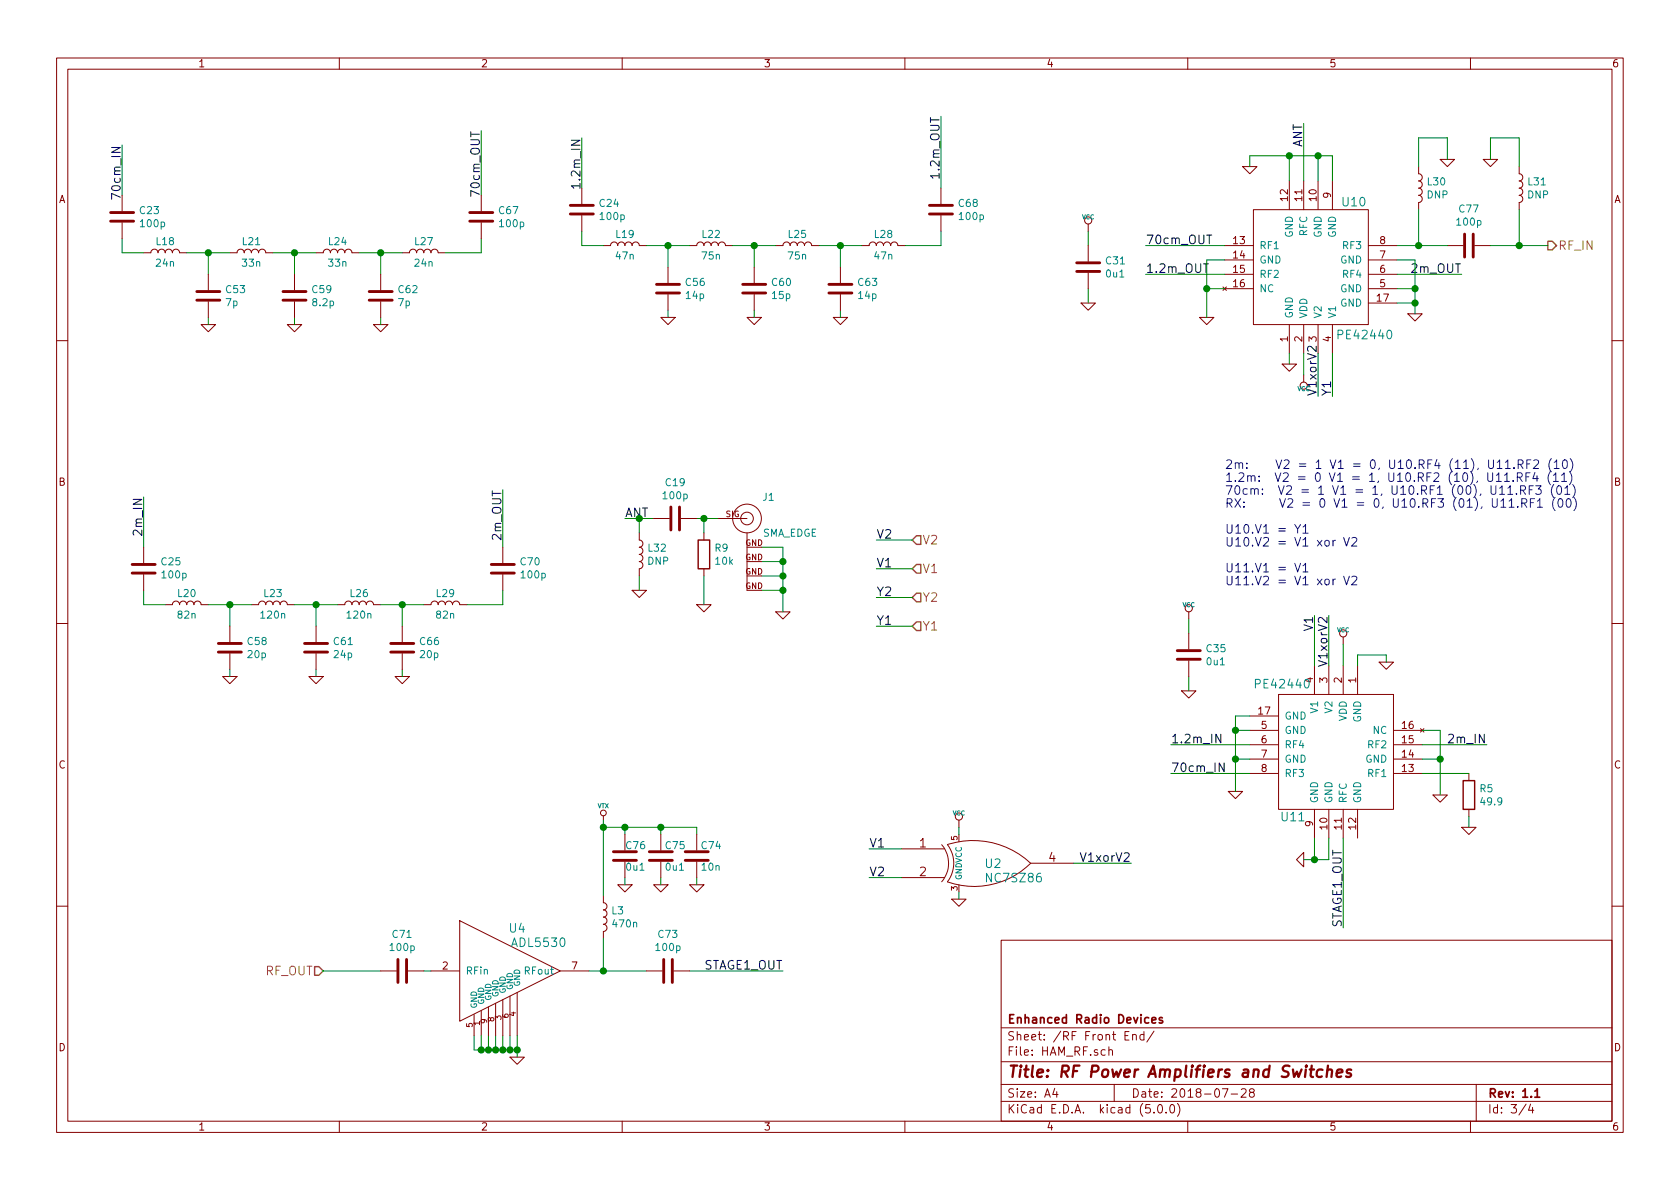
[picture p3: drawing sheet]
EESchema Schematic File Version 4
LIBS:HamShieldMini1.2-cache
EELAYER 26 0
EELAYER END
$Descr A4 11693 8268
encoding utf-8
Sheet 3 4
Title "RF Power Amplifiers and Switches"
Date "2018-07-28"
Rev "1.1"
Comp "Enhanced Radio Devices"
Comment1 ""
Comment2 ""
Comment3 ""
Comment4 ""
$EndDescr
$Comp
L HamShieldMini1.2-rescue:GND-RESCUE-HAMShield04 #PWR036
U 1 1
P 5450 4250
F 0 "#PWR036" H 5450 4250 30  0001 C CNN
F 1 "GND" H 5450 4180 30  0001 C CNN
F 2 "" H 5450 4250 60  0001 C CNN
F 3 "" H 5450 4250 60  0001 C CNN
	1    5450 4250
	1    0    0    -1  
$EndComp
Text HLabel 10775 1700 2    60   Output ~ 0
RF_IN
Text HLabel 2250 6750 0    60   Input ~ 0
RF_OUT
Connection ~ 5450 4000
Wire Wire Line
	5450 4000 5300 4000
Wire Wire Line
	5450 3800 5450 3900
Wire Wire Line
	5300 3800 5450 3800
Wire Wire Line
	5300 3900 5450 3900
Connection ~ 5450 3900
Wire Wire Line
	5300 4100 5450 4100
Connection ~ 5450 4100
$Comp
L HamShieldMini1.2-rescue:GND-RESCUE-HAMShield04 #PWR037
U 1 1
P 3600 7350
F 0 "#PWR037" H 3600 7350 30  0001 C CNN
F 1 "GND" H 3600 7280 30  0001 C CNN
F 2 "" H 3600 7350 60  0001 C CNN
F 3 "" H 3600 7350 60  0001 C CNN
	1    3600 7350
	1    0    0    -1  
$EndComp
$Comp
L mogar_KiCAD:VTX #VTX038
U 1 1
P 4200 5700
F 0 "#VTX038" H 4200 5800 30  0001 C CNN
F 1 "VTX" H 4200 5800 30  0000 C CNN
F 2 "~" H 4200 5700 60  0000 C CNN
F 3 "~" H 4200 5700 60  0000 C CNN
	1    4200 5700
	1    0    0    -1  
$EndComp
Connection ~ 4200 6750
Text Label 5450 6750 2    60   ~ 0
STAGE1_OUT
Text Label 4350 3600 0    60   ~ 0
ANT
Text Label 850  1000 3    60   ~ 0
70cm_IN
Text Label 1000 3450 3    60   ~ 0
2m_IN
Text Label 4050 950  3    60   ~ 0
1.2m_IN
Text Label 3350 900  3    60   ~ 0
70cm_OUT
Text Label 3500 3400 3    60   ~ 0
2m_OUT
Text Label 6550 800  3    60   ~ 0
1.2m_OUT
Wire Wire Line
	9725 1700 9875 1700
$Comp
L HamShieldMini1.2-rescue:GND-RESCUE-HAMShield04 #PWR042
U 1 1
P 7575 2100
F 0 "#PWR042" H 7575 2100 30  0001 C CNN
F 1 "GND" H 7575 2030 30  0001 C CNN
F 2 "" H 7575 2100 60  0001 C CNN
F 3 "" H 7575 2100 60  0001 C CNN
	1    7575 2100
	1    0    0    -1  
$EndComp
Wire Wire Line
	7575 2100 7575 2000
Wire Wire Line
	7575 1600 7575 1700
$Comp
L HamShieldMini1.2-rescue:GND-RESCUE-HAMShield04 #PWR047
U 1 1
P 8275 4800
F 0 "#PWR047" H 8275 4800 30  0001 C CNN
F 1 "GND" H 8275 4730 30  0001 C CNN
F 2 "" H 8275 4800 60  0001 C CNN
F 3 "" H 8275 4800 60  0001 C CNN
	1    8275 4800
	1    0    0    -1  
$EndComp
Wire Wire Line
	8275 4800 8275 4700
Wire Wire Line
	8275 4300 8275 4400
Text HLabel 6350 3950 2    60   Input ~ 0
V1
Text HLabel 6350 3750 2    60   Input ~ 0
V2
Wire Wire Line
	5000 3600 4900 3600
Wire Wire Line
	4350 3600 4450 3600
Wire Wire Line
	4050 1300 4050 950 
Wire Wire Line
	1000 3800 1000 3450
Wire Wire Line
	850  1000 850  1350
Wire Wire Line
	3350 1350 3350 900 
Wire Wire Line
	3500 3400 3500 3800
Wire Wire Line
	6550 1300 6550 800 
Wire Wire Line
	5450 6750 4800 6750
Wire Wire Line
	6100 3750 6350 3750
Wire Wire Line
	6100 3950 6350 3950
Text Label 6100 3950 0    60   ~ 0
V1
Text Label 6100 3750 0    60   ~ 0
V2
Text Label 6100 4350 0    60   ~ 0
Y1
Text Label 6100 4150 0    60   ~ 0
Y2
Text HLabel 6350 4350 2    60   Input ~ 0
Y1
Text HLabel 6350 4150 2    60   Input ~ 0
Y2
$Comp
L HamShieldMini1.2-rescue:GND-RESCUE-HAMShield04 #PWR050
U 1 1
P 2650 2250
F 0 "#PWR050" H 2650 2250 30  0001 C CNN
F 1 "GND" H 2650 2180 30  0001 C CNN
F 2 "" H 2650 2250 60  0001 C CNN
F 3 "" H 2650 2250 60  0001 C CNN
	1    2650 2250
	-1   0    0    -1  
$EndComp
$Comp
L HamShieldMini1.2-rescue:GND-RESCUE-HAMShield04 #PWR051
U 1 1
P 2050 2250
F 0 "#PWR051" H 2050 2250 30  0001 C CNN
F 1 "GND" H 2050 2180 30  0001 C CNN
F 2 "" H 2050 2250 60  0001 C CNN
F 3 "" H 2050 2250 60  0001 C CNN
	1    2050 2250
	-1   0    0    -1  
$EndComp
Wire Wire Line
	2050 2250 2050 2200
Wire Wire Line
	2050 1750 2050 1900
Connection ~ 2050 1750
Wire Wire Line
	2650 1900 2650 1750
Connection ~ 2650 1750
Wire Wire Line
	2650 2200 2650 2250
$Comp
L HamShieldMini1.2-rescue:GND-RESCUE-HAMShield04 #PWR052
U 1 1
P 1450 2250
F 0 "#PWR052" H 1450 2250 30  0001 C CNN
F 1 "GND" H 1450 2180 30  0001 C CNN
F 2 "" H 1450 2250 60  0001 C CNN
F 3 "" H 1450 2250 60  0001 C CNN
	1    1450 2250
	-1   0    0    -1  
$EndComp
Wire Wire Line
	1450 2250 1450 2200
Wire Wire Line
	1450 1750 1450 1900
Connection ~ 1450 1750
$Comp
L HamShieldMini1.2-rescue:GND-RESCUE-HAMShield04 #PWR053
U 1 1
P 4600 6150
F 0 "#PWR053" H 4600 6150 30  0001 C CNN
F 1 "GND" H 4600 6080 30  0001 C CNN
F 2 "" H 4600 6150 60  0001 C CNN
F 3 "" H 4600 6150 60  0001 C CNN
	1    4600 6150
	-1   0    0    -1  
$EndComp
Wire Wire Line
	4500 6750 4200 6750
Wire Wire Line
	6350 4150 6100 4150
Wire Wire Line
	6350 4350 6100 4350
$Comp
L HamShieldMini1.2-rescue:GND-RESCUE-HAMShield04 #PWR054
U 1 1
P 5850 2200
F 0 "#PWR054" H 5850 2200 30  0001 C CNN
F 1 "GND" H 5850 2130 30  0001 C CNN
F 2 "" H 5850 2200 60  0001 C CNN
F 3 "" H 5850 2200 60  0001 C CNN
	1    5850 2200
	-1   0    0    -1  
$EndComp
$Comp
L HamShieldMini1.2-rescue:GND-RESCUE-HAMShield04 #PWR055
U 1 1
P 5250 2200
F 0 "#PWR055" H 5250 2200 30  0001 C CNN
F 1 "GND" H 5250 2130 30  0001 C CNN
F 2 "" H 5250 2200 60  0001 C CNN
F 3 "" H 5250 2200 60  0001 C CNN
	1    5250 2200
	-1   0    0    -1  
$EndComp
Wire Wire Line
	5250 2200 5250 2150
Wire Wire Line
	5250 1700 5250 1850
Connection ~ 5250 1700
Wire Wire Line
	5850 1850 5850 1700
Connection ~ 5850 1700
Wire Wire Line
	5850 2150 5850 2200
$Comp
L HamShieldMini1.2-rescue:GND-RESCUE-HAMShield04 #PWR056
U 1 1
P 4650 2200
F 0 "#PWR056" H 4650 2200 30  0001 C CNN
F 1 "GND" H 4650 2130 30  0001 C CNN
F 2 "" H 4650 2200 60  0001 C CNN
F 3 "" H 4650 2200 60  0001 C CNN
	1    4650 2200
	-1   0    0    -1  
$EndComp
Wire Wire Line
	4650 2200 4650 2150
Wire Wire Line
	4650 1700 4650 1850
Connection ~ 4650 1700
$Comp
L HamShieldMini1.2-rescue:GND-RESCUE-HAMShield04 #PWR057
U 1 1
P 2800 4700
F 0 "#PWR057" H 2800 4700 30  0001 C CNN
F 1 "GND" H 2800 4630 30  0001 C CNN
F 2 "" H 2800 4700 60  0001 C CNN
F 3 "" H 2800 4700 60  0001 C CNN
	1    2800 4700
	-1   0    0    -1  
$EndComp
$Comp
L HamShieldMini1.2-rescue:GND-RESCUE-HAMShield04 #PWR058
U 1 1
P 2200 4700
F 0 "#PWR058" H 2200 4700 30  0001 C CNN
F 1 "GND" H 2200 4630 30  0001 C CNN
F 2 "" H 2200 4700 60  0001 C CNN
F 3 "" H 2200 4700 60  0001 C CNN
	1    2200 4700
	-1   0    0    -1  
$EndComp
Wire Wire Line
	2200 4700 2200 4650
Wire Wire Line
	2200 4200 2200 4350
Connection ~ 2200 4200
Wire Wire Line
	2800 4350 2800 4200
Connection ~ 2800 4200
Wire Wire Line
	2800 4650 2800 4700
$Comp
L HamShieldMini1.2-rescue:GND-RESCUE-HAMShield04 #PWR059
U 1 1
P 1600 4700
F 0 "#PWR059" H 1600 4700 30  0001 C CNN
F 1 "GND" H 1600 4630 30  0001 C CNN
F 2 "" H 1600 4700 60  0001 C CNN
F 3 "" H 1600 4700 60  0001 C CNN
	1    1600 4700
	-1   0    0    -1  
$EndComp
Wire Wire Line
	1600 4700 1600 4650
Wire Wire Line
	1600 4200 1600 4350
Connection ~ 1600 4200
Wire Wire Line
	6550 1700 6550 1600
Wire Wire Line
	3500 4200 3500 4100
Wire Wire Line
	3350 1650 3350 1750
$Comp
L HamShieldMini1.2-rescue:GND-RESCUE-HAMShield04 #PWR060
U 1 1
P 4350 6150
F 0 "#PWR060" H 4350 6150 30  0001 C CNN
F 1 "GND" H 4350 6080 30  0001 C CNN
F 2 "" H 4350 6150 60  0001 C CNN
F 3 "" H 4350 6150 60  0001 C CNN
	1    4350 6150
	-1   0    0    -1  
$EndComp
Wire Wire Line
	4200 5750 4350 5750
Wire Wire Line
	4350 5750 4350 5800
Wire Wire Line
	4350 6100 4350 6150
Connection ~ 4200 5750
Connection ~ 9875 1700
Connection ~ 10575 1700
$Comp
L HamShieldMini1.2-rescue:GND-RESCUE-HAMShield04 #PWR062
U 1 1
P 10075 1100
F 0 "#PWR062" H 10075 1100 30  0001 C CNN
F 1 "GND" H 10075 1030 30  0001 C CNN
F 2 "" H 10075 1100 60  0001 C CNN
F 3 "" H 10075 1100 60  0001 C CNN
	1    10075 1100
	1    0    0    -1  
$EndComp
$Comp
L HamShieldMini1.2-rescue:GND-RESCUE-HAMShield04 #PWR063
U 1 1
P 10375 1100
F 0 "#PWR063" H 10375 1100 30  0001 C CNN
F 1 "GND" H 10375 1030 30  0001 C CNN
F 2 "" H 10375 1100 60  0001 C CNN
F 3 "" H 10375 1100 60  0001 C CNN
	1    10375 1100
	1    0    0    -1  
$EndComp
Wire Wire Line
	9875 950  10075 950 
Wire Wire Line
	10075 950  10075 1100
Wire Wire Line
	10575 950  10375 950 
Wire Wire Line
	10375 950  10375 1100
$Comp
L HamShieldMini1.2-rescue:GND-RESCUE-HAMShield04 #PWR064
U 1 1
P 4450 4100
F 0 "#PWR064" H 4450 4100 30  0001 C CNN
F 1 "GND" H 4450 4030 30  0001 C CNN
F 2 "" H 4450 4100 60  0001 C CNN
F 3 "" H 4450 4100 60  0001 C CNN
	1    4450 4100
	1    0    0    -1  
$EndComp
Wire Wire Line
	4450 4100 4450 4000
Wire Wire Line
	4450 3700 4450 3600
Connection ~ 4450 3600
$Comp
L HamShieldMini1.2-rescue:GND-RESCUE-HAMShield04 #PWR065
U 1 1
P 4900 4200
F 0 "#PWR065" H 4900 4200 30  0001 C CNN
F 1 "GND" H 4900 4130 30  0001 C CNN
F 2 "" H 4900 4200 60  0001 C CNN
F 3 "" H 4900 4200 60  0001 C CNN
	1    4900 4200
	1    0    0    -1  
$EndComp
Wire Wire Line
	4900 3700 4900 3600
Connection ~ 4900 3600
$Comp
L mogar_KiCAD:SMA_EDGE J1
U 1 1
P 5200 3600
F 0 "J1" H 5050 3750 50  0000 C CNN
F 1 "SMA_EDGE" H 4900 3500 50  0000 C CNN
F 2 "mogar_modules_new:SMA-EDGE-HandSolder" H 5150 3850 50  0001 C CNN
F 3 "" H 5200 3600 60  0000 C CNN
	1    5200 3600
	-1   0    0    -1  
$EndComp
Wire Wire Line
	3600 7350 3600 7300
Wire Wire Line
	3300 7200 3300 7300
Wire Wire Line
	3300 7300 3350 7300
Connection ~ 3600 7300
Wire Wire Line
	3400 7200 3400 7300
Connection ~ 3400 7300
Wire Wire Line
	3450 7200 3450 7300
Connection ~ 3450 7300
Wire Wire Line
	3500 7200 3500 7300
Connection ~ 3500 7300
Wire Wire Line
	3550 7200 3550 7300
Connection ~ 3550 7300
Wire Wire Line
	2250 6750 2650 6750
Wire Wire Line
	2950 6750 3000 6750
Wire Wire Line
	850  1750 850  1650
Wire Wire Line
	4050 1600 4050 1700
Wire Wire Line
	1000 4200 1000 4100
$Comp
L mogar_KiCAD:ADL5530 U4
U 1 1
P 3600 6750
F 0 "U4" H 3600 7050 60  0000 C CNN
F 1 "ADL5530" H 3750 6950 60  0000 C CNN
F 2 "mogar_modules_new:LFCSP-8-1EP_2x3mm_Pitch0.5mm" H 3600 6750 60  0001 C CNN
F 3 "" H 3600 6750 60  0000 C CNN
	1    3600 6750
	1    0    0    -1  
$EndComp
Wire Wire Line
	3350 7200 3350 7300
Connection ~ 3350 7300
$Comp
L HamShieldMini1.2-rescue:GND-RESCUE-HAMShield04 #PWR067
U 1 1
P 4850 6150
F 0 "#PWR067" H 4850 6150 30  0001 C CNN
F 1 "GND" H 4850 6080 30  0001 C CNN
F 2 "" H 4850 6150 60  0001 C CNN
F 3 "" H 4850 6150 60  0001 C CNN
	1    4850 6150
	-1   0    0    -1  
$EndComp
Wire Wire Line
	4600 6150 4600 6100
Wire Wire Line
	4850 6150 4850 6100
Wire Wire Line
	4850 5750 4850 5800
Connection ~ 4350 5750
Wire Wire Line
	4600 5800 4600 5750
Connection ~ 4600 5750
Wire Wire Line
	4200 5700 4200 5750
Wire Wire Line
	5450 4000 5450 4100
Wire Wire Line
	5450 3900 5450 4000
Wire Wire Line
	5450 4100 5450 4250
Wire Wire Line
	4200 6750 4100 6750
Wire Wire Line
	10575 1700 10775 1700
Wire Wire Line
	4450 3600 4550 3600
Wire Wire Line
	4900 3600 4850 3600
Wire Wire Line
	3600 7300 3600 7200
Wire Wire Line
	3400 7300 3450 7300
Wire Wire Line
	3450 7300 3500 7300
Wire Wire Line
	3500 7300 3550 7300
Wire Wire Line
	3550 7300 3600 7300
Wire Wire Line
	3350 7300 3400 7300
Wire Wire Line
	4350 5750 4600 5750
Wire Wire Line
	4600 5750 4850 5750
$Comp
L Device:C C23
U 1 1
P 850 1500
F 0 "C23" H 965 1546 50  0000 L CNN
F 1 "100p" H 965 1455 50  0000 L CNN
F 2 "Capacitors_SMD:C_0603" H 888 1350 50  0001 C CNN
F 3 "~" H 850 1500 50  0001 C CNN
	1    850  1500
	1    0    0    -1  
$EndComp
$Comp
L Device:C C67
U 1 1
P 3350 1500
F 0 "C67" H 3465 1546 50  0000 L CNN
F 1 "100p" H 3465 1455 50  0000 L CNN
F 2 "Capacitors_SMD:C_0603" H 3388 1350 50  0001 C CNN
F 3 "~" H 3350 1500 50  0001 C CNN
	1    3350 1500
	1    0    0    -1  
$EndComp
$Comp
L Device:C C24
U 1 1
P 4050 1450
F 0 "C24" H 4165 1496 50  0000 L CNN
F 1 "100p" H 4165 1405 50  0000 L CNN
F 2 "Capacitors_SMD:C_0603" H 4088 1300 50  0001 C CNN
F 3 "~" H 4050 1450 50  0001 C CNN
	1    4050 1450
	1    0    0    -1  
$EndComp
$Comp
L Device:C C68
U 1 1
P 6550 1450
F 0 "C68" H 6665 1496 50  0000 L CNN
F 1 "100p" H 6665 1405 50  0000 L CNN
F 2 "Capacitors_SMD:C_0603" H 6588 1300 50  0001 C CNN
F 3 "~" H 6550 1450 50  0001 C CNN
	1    6550 1450
	1    0    0    -1  
$EndComp
$Comp
L Device:C C19
U 1 1
P 4700 3600
F 0 "C19" V 4448 3600 50  0000 C CNN
F 1 "100p" V 4539 3600 50  0000 C CNN
F 2 "Capacitors_SMD:C_0603" H 4738 3450 50  0001 C CNN
F 3 "~" H 4700 3600 50  0001 C CNN
	1    4700 3600
	0    1    1    0   
$EndComp
$Comp
L Device:C C70
U 1 1
P 3500 3950
F 0 "C70" H 3385 3904 50  0000 R CNN
F 1 "100p" H 3385 3995 50  0000 R CNN
F 2 "Capacitors_SMD:C_0603" H 3538 3800 50  0001 C CNN
F 3 "~" H 3500 3950 50  0001 C CNN
	1    3500 3950
	-1   0    0    1   
$EndComp
$Comp
L Device:C C25
U 1 1
P 1000 3950
F 0 "C25" H 885 3904 50  0000 R CNN
F 1 "100p" H 885 3995 50  0000 R CNN
F 2 "Capacitors_SMD:C_0603" H 1038 3800 50  0001 C CNN
F 3 "~" H 1000 3950 50  0001 C CNN
	1    1000 3950
	-1   0    0    1   
$EndComp
$Comp
L Device:C C71
U 1 1
P 2800 6750
F 0 "C71" V 3052 6750 50  0000 C CNN
F 1 "100p" V 2961 6750 50  0000 C CNN
F 2 "Capacitors_SMD:C_0603" H 2838 6600 50  0001 C CNN
F 3 "~" H 2800 6750 50  0001 C CNN
	1    2800 6750
	0    -1   -1   0   
$EndComp
$Comp
L Device:C C73
U 1 1
P 4650 6750
F 0 "C73" V 4902 6750 50  0000 C CNN
F 1 "100p" V 4811 6750 50  0000 C CNN
F 2 "Capacitors_SMD:C_0603" H 4688 6600 50  0001 C CNN
F 3 "~" H 4650 6750 50  0001 C CNN
	1    4650 6750
	0    -1   -1   0   
$EndComp
$Comp
L Device:C C77
U 1 1
P 10225 1700
F 0 "C77" V 10477 1700 50  0000 C CNN
F 1 "100p" V 10386 1700 50  0000 C CNN
F 2 "Capacitors_SMD:C_0603" H 10263 1550 50  0001 C CNN
F 3 "~" H 10225 1700 50  0001 C CNN
	1    10225 1700
	0    -1   -1   0   
$EndComp
$Comp
L Device:C C35
U 1 1
P 8275 4550
F 0 "C35" H 8390 4596 50  0000 L CNN
F 1 "0u1" H 8390 4505 50  0000 L CNN
F 2 "Capacitors_SMD:C_0402" H 8313 4400 50  0001 C CNN
F 3 "~" H 8275 4550 50  0001 C CNN
	1    8275 4550
	1    0    0    -1  
$EndComp
$Comp
L Device:C C31
U 1 1
P 7575 1850
F 0 "C31" H 7690 1896 50  0000 L CNN
F 1 "0u1" H 7690 1805 50  0000 L CNN
F 2 "Capacitors_SMD:C_0402" H 7613 1700 50  0001 C CNN
F 3 "~" H 7575 1850 50  0001 C CNN
	1    7575 1850
	1    0    0    -1  
$EndComp
$Comp
L Device:C C76
U 1 1
P 4350 5950
F 0 "C76" H 4350 6025 50  0000 L CNN
F 1 "0u1" H 4350 5875 50  0000 L CNN
F 2 "Capacitors_SMD:C_0402" H 4388 5800 50  0001 C CNN
F 3 "~" H 4350 5950 50  0001 C CNN
	1    4350 5950
	1    0    0    -1  
$EndComp
$Comp
L Device:C C75
U 1 1
P 4600 5950
F 0 "C75" H 4625 6025 50  0000 L CNN
F 1 "0u1" H 4625 5875 50  0000 L CNN
F 2 "Capacitors_SMD:C_0402" H 4638 5800 50  0001 C CNN
F 3 "~" H 4600 5950 50  0001 C CNN
	1    4600 5950
	1    0    0    -1  
$EndComp
$Comp
L Device:C C74
U 1 1
P 4850 5950
F 0 "C74" H 4875 6025 50  0000 L CNN
F 1 "10n" H 4875 5875 50  0000 L CNN
F 2 "Capacitors_SMD:C_0402" H 4888 5800 50  0001 C CNN
F 3 "~" H 4850 5950 50  0001 C CNN
	1    4850 5950
	1    0    0    -1  
$EndComp
$Comp
L Device:R R5
U 1 1
P 10225 5525
F 0 "R5" H 10295 5571 50  0000 L CNN
F 1 "49.9" H 10295 5480 50  0000 L CNN
F 2 "Resistors_SMD:R_0402" V 10155 5525 50  0001 C CNN
F 3 "~" H 10225 5525 50  0001 C CNN
	1    10225 5525
	1    0    0    -1  
$EndComp
$Comp
L Device:R R9
U 1 1
P 4900 3850
F 0 "R9" H 4970 3896 50  0000 L CNN
F 1 "10k" H 4970 3805 50  0000 L CNN
F 2 "Resistors_SMD:R_0402" V 4830 3850 50  0001 C CNN
F 3 "~" H 4900 3850 50  0001 C CNN
	1    4900 3850
	1    0    0    -1  
$EndComp
$Comp
L Device:C C53
U 1 1
P 1450 2050
F 0 "C53" H 1565 2096 50  0000 L CNN
F 1 "7p" H 1565 2005 50  0000 L CNN
F 2 "Capacitors_SMD:C_0402" H 1488 1900 50  0001 C CNN
F 3 "~" H 1450 2050 50  0001 C CNN
	1    1450 2050
	1    0    0    -1  
$EndComp
$Comp
L Device:C C62
U 1 1
P 2650 2050
F 0 "C62" H 2765 2096 50  0000 L CNN
F 1 "7p" H 2765 2005 50  0000 L CNN
F 2 "Capacitors_SMD:C_0402" H 2688 1900 50  0001 C CNN
F 3 "~" H 2650 2050 50  0001 C CNN
	1    2650 2050
	1    0    0    -1  
$EndComp
$Comp
L Device:C C59
U 1 1
P 2050 2050
F 0 "C59" H 2165 2096 50  0000 L CNN
F 1 "8.2p" H 2165 2005 50  0000 L CNN
F 2 "Capacitors_SMD:C_0402" H 2088 1900 50  0001 C CNN
F 3 "~" H 2050 2050 50  0001 C CNN
	1    2050 2050
	1    0    0    -1  
$EndComp
$Comp
L Device:C C56
U 1 1
P 4650 2000
F 0 "C56" H 4765 2046 50  0000 L CNN
F 1 "14p" H 4765 1955 50  0000 L CNN
F 2 "Capacitors_SMD:C_0402" H 4688 1850 50  0001 C CNN
F 3 "~" H 4650 2000 50  0001 C CNN
	1    4650 2000
	1    0    0    -1  
$EndComp
$Comp
L Device:C C63
U 1 1
P 5850 2000
F 0 "C63" H 5965 2046 50  0000 L CNN
F 1 "14p" H 5965 1955 50  0000 L CNN
F 2 "Capacitors_SMD:C_0402" H 5888 1850 50  0001 C CNN
F 3 "~" H 5850 2000 50  0001 C CNN
	1    5850 2000
	1    0    0    -1  
$EndComp
$Comp
L Device:C C60
U 1 1
P 5250 2000
F 0 "C60" H 5365 2046 50  0000 L CNN
F 1 "15p" H 5365 1955 50  0000 L CNN
F 2 "Capacitors_SMD:C_0402" H 5288 1850 50  0001 C CNN
F 3 "~" H 5250 2000 50  0001 C CNN
	1    5250 2000
	1    0    0    -1  
$EndComp
$Comp
L Device:C C58
U 1 1
P 1600 4500
F 0 "C58" H 1715 4546 50  0000 L CNN
F 1 "20p" H 1715 4455 50  0000 L CNN
F 2 "Capacitors_SMD:C_0402" H 1638 4350 50  0001 C CNN
F 3 "~" H 1600 4500 50  0001 C CNN
	1    1600 4500
	1    0    0    -1  
$EndComp
$Comp
L Device:C C66
U 1 1
P 2800 4500
F 0 "C66" H 2915 4546 50  0000 L CNN
F 1 "20p" H 2915 4455 50  0000 L CNN
F 2 "Capacitors_SMD:C_0402" H 2838 4350 50  0001 C CNN
F 3 "~" H 2800 4500 50  0001 C CNN
	1    2800 4500
	1    0    0    -1  
$EndComp
$Comp
L Device:C C61
U 1 1
P 2200 4500
F 0 "C61" H 2315 4546 50  0000 L CNN
F 1 "24p" H 2315 4455 50  0000 L CNN
F 2 "Capacitors_SMD:C_0603" H 2238 4350 50  0001 C CNN
F 3 "~" H 2200 4500 50  0001 C CNN
	1    2200 4500
	1    0    0    -1  
$EndComp
Wire Wire Line
	9875 1700 10075 1700
Wire Wire Line
	10375 1700 10575 1700
Wire Wire Line
	4900 4000 4900 4200
$Comp
L Device:L L32
U 1 1
P 4450 3850
F 0 "L32" H 4503 3896 50  0000 L CNN
F 1 "DNP" H 4503 3805 50  0000 L CNN
F 2 "Capacitors_SMD:C_0603" H 4450 3850 50  0001 C CNN
F 3 "~" H 4450 3850 50  0001 C CNN
	1    4450 3850
	1    0    0    -1  
$EndComp
$Comp
L Device:L L30
U 1 1
P 9875 1300
F 0 "L30" H 9928 1346 50  0000 L CNN
F 1 "DNP" H 9928 1255 50  0000 L CNN
F 2 "Capacitors_SMD:C_0603" H 9875 1300 50  0001 C CNN
F 3 "~" H 9875 1300 50  0001 C CNN
	1    9875 1300
	1    0    0    -1  
$EndComp
$Comp
L Device:L L31
U 1 1
P 10575 1300
F 0 "L31" H 10628 1346 50  0000 L CNN
F 1 "DNP" H 10628 1255 50  0000 L CNN
F 2 "Capacitors_SMD:C_0603" H 10575 1300 50  0001 C CNN
F 3 "~" H 10575 1300 50  0001 C CNN
	1    10575 1300
	1    0    0    -1  
$EndComp
Wire Wire Line
	10575 1450 10575 1700
Wire Wire Line
	10575 950  10575 1150
Wire Wire Line
	9875 1450 9875 1700
$Comp
L Device:L L3
U 1 1
P 4200 6375
F 0 "L3" H 4253 6421 50  0000 L CNN
F 1 "470n" H 4253 6330 50  0000 L CNN
F 2 "Capacitors_SMD:C_0603" H 4200 6375 50  0001 C CNN
F 3 "~" H 4200 6375 50  0001 C CNN
	1    4200 6375
	1    0    0    -1  
$EndComp
Wire Wire Line
	4200 5750 4200 6225
Wire Wire Line
	4200 6525 4200 6750
$Comp
L Device:L L20
U 1 1
P 1300 4200
F 0 "L20" V 1375 4200 50  0000 C CNN
F 1 "82n" V 1225 4200 50  0000 C CNN
F 2 "Capacitors_SMD:C_0603" H 1300 4200 50  0001 C CNN
F 3 "~" H 1300 4200 50  0001 C CNN
	1    1300 4200
	0    -1   -1   0   
$EndComp
$Comp
L Device:L L29
U 1 1
P 3100 4200
F 0 "L29" V 3175 4200 50  0000 C CNN
F 1 "82n" V 3025 4200 50  0000 C CNN
F 2 "Capacitors_SMD:C_0603" H 3100 4200 50  0001 C CNN
F 3 "~" H 3100 4200 50  0001 C CNN
	1    3100 4200
	0    -1   -1   0   
$EndComp
$Comp
L Device:L L23
U 1 1
P 1900 4200
F 0 "L23" V 1975 4200 50  0000 C CNN
F 1 "120n" V 1825 4200 50  0000 C CNN
F 2 "Capacitors_SMD:C_0805" H 1900 4200 50  0001 C CNN
F 3 "~" H 1900 4200 50  0001 C CNN
	1    1900 4200
	0    -1   -1   0   
$EndComp
$Comp
L Device:L L26
U 1 1
P 2500 4200
F 0 "L26" V 2575 4200 50  0000 C CNN
F 1 "120n" V 2425 4200 50  0000 C CNN
F 2 "Capacitors_SMD:C_0805" H 2500 4200 50  0001 C CNN
F 3 "~" H 2500 4200 50  0001 C CNN
	1    2500 4200
	0    -1   -1   0   
$EndComp
Wire Wire Line
	2200 4200 2350 4200
Wire Wire Line
	2050 4200 2200 4200
Wire Wire Line
	1450 4200 1600 4200
Wire Wire Line
	1600 4200 1750 4200
Wire Wire Line
	2650 4200 2800 4200
Wire Wire Line
	2800 4200 2950 4200
Wire Wire Line
	3250 4200 3500 4200
$Comp
L Device:L L21
U 1 1
P 1750 1750
F 0 "L21" V 1825 1750 50  0000 C CNN
F 1 "33n" V 1675 1750 50  0000 C CNN
F 2 "Capacitors_SMD:C_0603" H 1750 1750 50  0001 C CNN
F 3 "~" H 1750 1750 50  0001 C CNN
	1    1750 1750
	0    -1   -1   0   
$EndComp
$Comp
L Device:L L24
U 1 1
P 2350 1750
F 0 "L24" V 2425 1750 50  0000 C CNN
F 1 "33n" V 2275 1750 50  0000 C CNN
F 2 "Capacitors_SMD:C_0603" H 2350 1750 50  0001 C CNN
F 3 "~" H 2350 1750 50  0001 C CNN
	1    2350 1750
	0    -1   -1   0   
$EndComp
$Comp
L Device:L L18
U 1 1
P 1150 1750
F 0 "L18" V 1225 1750 50  0000 C CNN
F 1 "24n" V 1075 1750 50  0000 C CNN
F 2 "Capacitors_SMD:C_0603" H 1150 1750 50  0001 C CNN
F 3 "~" H 1150 1750 50  0001 C CNN
	1    1150 1750
	0    -1   -1   0   
$EndComp
Wire Wire Line
	850  1750 1000 1750
Wire Wire Line
	1300 1750 1450 1750
Wire Wire Line
	1450 1750 1600 1750
Wire Wire Line
	1900 1750 2050 1750
Wire Wire Line
	2050 1750 2200 1750
Wire Wire Line
	2500 1750 2650 1750
$Comp
L Device:L L27
U 1 1
P 2950 1750
F 0 "L27" V 3025 1750 50  0000 C CNN
F 1 "24n" V 2875 1750 50  0000 C CNN
F 2 "Capacitors_SMD:C_0603" H 2950 1750 50  0001 C CNN
F 3 "~" H 2950 1750 50  0001 C CNN
	1    2950 1750
	0    -1   -1   0   
$EndComp
Wire Wire Line
	2650 1750 2800 1750
Wire Wire Line
	3100 1750 3350 1750
$Comp
L Device:L L19
U 1 1
P 4350 1700
F 0 "L19" V 4425 1700 50  0000 C CNN
F 1 "47n" V 4275 1700 50  0000 C CNN
F 2 "Capacitors_SMD:C_0603" H 4350 1700 50  0001 C CNN
F 3 "~" H 4350 1700 50  0001 C CNN
	1    4350 1700
	0    -1   -1   0   
$EndComp
$Comp
L Device:L L28
U 1 1
P 6150 1700
F 0 "L28" V 6225 1700 50  0000 C CNN
F 1 "47n" V 6075 1700 50  0000 C CNN
F 2 "Capacitors_SMD:C_0603" H 6150 1700 50  0001 C CNN
F 3 "~" H 6150 1700 50  0001 C CNN
	1    6150 1700
	0    -1   -1   0   
$EndComp
$Comp
L Device:L L22
U 1 1
P 4950 1700
F 0 "L22" V 5025 1700 50  0000 C CNN
F 1 "75n" V 4875 1700 50  0000 C CNN
F 2 "Capacitors_SMD:C_0402" H 4950 1700 50  0001 C CNN
F 3 "~" H 4950 1700 50  0001 C CNN
	1    4950 1700
	0    -1   -1   0   
$EndComp
$Comp
L Device:L L25
U 1 1
P 5550 1700
F 0 "L25" V 5625 1700 50  0000 C CNN
F 1 "75n" V 5475 1700 50  0000 C CNN
F 2 "Capacitors_SMD:C_0402" H 5550 1700 50  0001 C CNN
F 3 "~" H 5550 1700 50  0001 C CNN
	1    5550 1700
	0    -1   -1   0   
$EndComp
Wire Wire Line
	4050 1700 4200 1700
Wire Wire Line
	4500 1700 4650 1700
Wire Wire Line
	4650 1700 4800 1700
Wire Wire Line
	5100 1700 5250 1700
Wire Wire Line
	5250 1700 5400 1700
Wire Wire Line
	5700 1700 5850 1700
Wire Wire Line
	5850 1700 6000 1700
Wire Wire Line
	1000 4200 1150 4200
Wire Wire Line
	6300 1700 6550 1700
Wire Wire Line
	9875 950  9875 1150
$Comp
L mogar_KiCAD:PE42440 U11
U 1 1
P 9300 5225
F 0 "U11" V 9750 4925 60  0000 C CNN
F 1 "PE42440" V 8825 4850 60  0000 C CNN
F 2 "Housings_DFN_QFN:QFN-16-1EP_3x3mm_Pitch0.5mm" H 9300 5225 60  0001 C CNN
F 3 "" H 9300 5225 60  0001 C CNN
	1    9300 5225
	0    1    1    0   
$EndComp
Text Label 9350 6450 1    60   ~ 0
STAGE1_OUT
Wire Wire Line
	9350 6450 9350 5825
$Comp
L HamShieldMini1.2-rescue:GND-RESCUE-HAMShield04 #PWR044
U 1 1
P 9075 5975
F 0 "#PWR044" H 9075 5975 30  0001 C CNN
F 1 "GND" H 9075 5905 30  0001 C CNN
F 2 "" H 9075 5975 60  0001 C CNN
F 3 "" H 9075 5975 60  0001 C CNN
	1    9075 5975
	0    1    1    0   
$EndComp
Wire Wire Line
	9250 5825 9250 5975
Wire Wire Line
	9250 5975 9150 5975
Wire Wire Line
	9150 5825 9150 5975
Connection ~ 9150 5975
Wire Wire Line
	9150 5975 9075 5975
$Comp
L mogar_KiCAD:PE42440 U10
U 1 1
P 9125 1850
F 0 "U10" V 9575 1550 60  0000 C CNN
F 1 "PE42440" V 8650 1475 60  0000 C CNN
F 2 "Housings_DFN_QFN:QFN-16-1EP_3x3mm_Pitch0.5mm" H 9125 1850 60  0001 C CNN
F 3 "" H 9125 1850 60  0001 C CNN
	1    9125 1850
	0    -1   -1   0   
$EndComp
Wire Wire Line
	9075 1250 9075 850 
Text Label 9075 850  3    60   ~ 0
ANT
Text Label 7975 1900 0    60   ~ 0
1.2m_OUT
Wire Wire Line
	7975 1900 8525 1900
Text Label 7975 1700 0    60   ~ 0
70cm_OUT
Wire Wire Line
	7975 1700 8525 1700
Wire Wire Line
	9900 5175 10350 5175
Text Label 10350 5175 2    60   ~ 0
2m_IN
Text Label 8150 5175 0    60   ~ 0
1.2m_IN
Wire Wire Line
	8150 5175 8700 5175
Text Label 8150 5375 0    60   ~ 0
70cm_IN
Wire Wire Line
	8150 5375 8700 5375
Wire Wire Line
	9725 1900 10175 1900
Text Label 10175 1900 2    60   ~ 0
2m_OUT
Wire Wire Line
	9175 2450 9175 2750
Wire Wire Line
	9275 2450 9275 2750
Text Label 9175 2750 1    60   ~ 0
V1xorV2
Text Label 9275 2750 1    60   ~ 0
Y1
Wire Wire Line
	9150 4625 9150 4275
Wire Wire Line
	9250 4625 9250 4275
Text Label 9250 4275 3    60   ~ 0
V1xorV2
Text Label 9150 4275 3    60   ~ 0
V1
$Comp
L power:VCC #PWR?
U 1 1
P 9350 4475
AR Path="/5220DBD9/5BBCA3AA" Ref="#PWR?"  Part="1" 
AR Path="/5209228F/5BBCA3AA" Ref="#PWR045"  Part="1" 
F 0 "#PWR045" H 9350 4575 30  0001 C CNN
F 1 "VCC" H 9350 4575 30  0000 C CNN
F 2 "" H 9350 4475 60  0000 C CNN
F 3 "" H 9350 4475 60  0000 C CNN
	1    9350 4475
	1    0    0    -1  
$EndComp
Wire Wire Line
	9350 4475 9350 4625
$Comp
L power:VCC #PWR?
U 1 1
P 9075 2600
AR Path="/5220DBD9/5BBDD6BF" Ref="#PWR?"  Part="1" 
AR Path="/5209228F/5BBDD6BF" Ref="#PWR043"  Part="1" 
F 0 "#PWR043" H 9075 2700 30  0001 C CNN
F 1 "VCC" H 9075 2700 30  0000 C CNN
F 2 "" H 9075 2600 60  0000 C CNN
F 3 "" H 9075 2600 60  0000 C CNN
	1    9075 2600
	1    0    0    1   
$EndComp
Wire Wire Line
	9075 2600 9075 2450
Text Notes 8525 4075 0    60   ~ 0
2m:    V2 = 1 V1 = 0, U10.RF4 (11), U11.RF2 (10)\n1.2m:  V2 = 0 V1 = 1, U10.RF2 (10), U11.RF4 (11)\n70cm:  V2 = 1 V1 = 1, U10.RF1 (00), U11.RF3 (01)\nRX:     V2 = 0 V1 = 0, U10.RF3 (01), U11.RF1 (00)\n\nU10.V1 = Y1\nU10.V2 = V1 xor V2\n\nU11.V1 = V1\nU11.V2 = V1 xor V2
$Comp
L HamShieldMini1.2-rescue:GND-RESCUE-HAMShield04 #PWR038
U 1 1
P 8400 2200
F 0 "#PWR038" H 8400 2200 30  0001 C CNN
F 1 "GND" H 8400 2130 30  0001 C CNN
F 2 "" H 8400 2200 60  0001 C CNN
F 3 "" H 8400 2200 60  0001 C CNN
	1    8400 2200
	1    0    0    -1  
$EndComp
$Comp
L HamShieldMini1.2-rescue:GND-RESCUE-HAMShield04 #PWR041
U 1 1
P 8975 2525
F 0 "#PWR041" H 8975 2525 30  0001 C CNN
F 1 "GND" H 8975 2455 30  0001 C CNN
F 2 "" H 8975 2525 60  0001 C CNN
F 3 "" H 8975 2525 60  0001 C CNN
	1    8975 2525
	1    0    0    -1  
$EndComp
Wire Wire Line
	8975 2525 8975 2450
Wire Wire Line
	8400 2200 8400 2000
Wire Wire Line
	8400 1800 8525 1800
Wire Wire Line
	8525 2000 8400 2000
Connection ~ 8400 2000
Wire Wire Line
	8400 2000 8400 1800
$Comp
L HamShieldMini1.2-rescue:GND-RESCUE-HAMShield04 #PWR048
U 1 1
P 9850 2175
F 0 "#PWR048" H 9850 2175 30  0001 C CNN
F 1 "GND" H 9850 2105 30  0001 C CNN
F 2 "" H 9850 2175 60  0001 C CNN
F 3 "" H 9850 2175 60  0001 C CNN
	1    9850 2175
	1    0    0    -1  
$EndComp
Wire Wire Line
	9725 1800 9850 1800
Wire Wire Line
	9850 1800 9850 2000
Wire Wire Line
	9725 2000 9850 2000
Connection ~ 9850 2000
Wire Wire Line
	9850 2000 9850 2100
Wire Wire Line
	9725 2100 9850 2100
Connection ~ 9850 2100
Wire Wire Line
	9850 2100 9850 2175
$Comp
L HamShieldMini1.2-rescue:GND-RESCUE-HAMShield04 #PWR040
U 1 1
P 8700 1150
F 0 "#PWR040" H 8700 1150 30  0001 C CNN
F 1 "GND" H 8700 1080 30  0001 C CNN
F 2 "" H 8700 1150 60  0001 C CNN
F 3 "" H 8700 1150 60  0001 C CNN
	1    8700 1150
	1    0    0    -1  
$EndComp
Wire Wire Line
	8700 1150 8700 1075
Wire Wire Line
	8700 1075 8975 1075
Wire Wire Line
	9275 1075 9275 1250
Wire Wire Line
	9175 1250 9175 1075
Connection ~ 9175 1075
Wire Wire Line
	9175 1075 9275 1075
Wire Wire Line
	8975 1250 8975 1075
Connection ~ 8975 1075
Wire Wire Line
	8975 1075 9175 1075
$Comp
L HamShieldMini1.2-rescue:GND-RESCUE-HAMShield04 #PWR049
U 1 1
P 10025 5525
F 0 "#PWR049" H 10025 5525 30  0001 C CNN
F 1 "GND" H 10025 5455 30  0001 C CNN
F 2 "" H 10025 5525 60  0001 C CNN
F 3 "" H 10025 5525 60  0001 C CNN
	1    10025 5525
	1    0    0    -1  
$EndComp
Wire Wire Line
	9900 5075 10025 5075
Wire Wire Line
	10025 5075 10025 5275
Wire Wire Line
	9900 5275 10025 5275
Connection ~ 10025 5275
Wire Wire Line
	10025 5275 10025 5525
$Comp
L HamShieldMini1.2-rescue:GND-RESCUE-HAMShield04 #PWR039
U 1 1
P 8600 5500
F 0 "#PWR039" H 8600 5500 30  0001 C CNN
F 1 "GND" H 8600 5430 30  0001 C CNN
F 2 "" H 8600 5500 60  0001 C CNN
F 3 "" H 8600 5500 60  0001 C CNN
	1    8600 5500
	1    0    0    -1  
$EndComp
Wire Wire Line
	8700 4975 8600 4975
Wire Wire Line
	8600 4975 8600 5075
Wire Wire Line
	8700 5075 8600 5075
Connection ~ 8600 5075
Wire Wire Line
	8600 5075 8600 5275
Wire Wire Line
	8700 5275 8600 5275
Connection ~ 8600 5275
Wire Wire Line
	8600 5275 8600 5500
$Comp
L HamShieldMini1.2-rescue:GND-RESCUE-HAMShield04 #PWR046
U 1 1
P 9650 4600
F 0 "#PWR046" H 9650 4600 30  0001 C CNN
F 1 "GND" H 9650 4530 30  0001 C CNN
F 2 "" H 9650 4600 60  0001 C CNN
F 3 "" H 9650 4600 60  0001 C CNN
	1    9650 4600
	1    0    0    -1  
$EndComp
Wire Wire Line
	9450 4625 9450 4550
Wire Wire Line
	9450 4550 9650 4550
Wire Wire Line
	9650 4550 9650 4600
Wire Wire Line
	9900 5375 10225 5375
$Comp
L HamShieldMini1.2-rescue:GND-RESCUE-HAMShield04 #PWR061
U 1 1
P 10225 5750
F 0 "#PWR061" H 10225 5750 30  0001 C CNN
F 1 "GND" H 10225 5680 30  0001 C CNN
F 2 "" H 10225 5750 60  0001 C CNN
F 3 "" H 10225 5750 60  0001 C CNN
	1    10225 5750
	1    0    0    -1  
$EndComp
Wire Wire Line
	10225 5750 10225 5675
$Comp
L power:VCC #PWR?
U 1 1
P 7575 1600
AR Path="/5220DBD9/5BCDAEC3" Ref="#PWR?"  Part="1" 
AR Path="/5209228F/5BCDAEC3" Ref="#PWR030"  Part="1" 
F 0 "#PWR030" H 7575 1700 30  0001 C CNN
F 1 "VCC" H 7575 1700 30  0000 C CNN
F 2 "" H 7575 1600 60  0000 C CNN
F 3 "" H 7575 1600 60  0000 C CNN
	1    7575 1600
	1    0    0    -1  
$EndComp
$Comp
L power:VCC #PWR?
U 1 1
P 8275 4300
AR Path="/5220DBD9/5BCE972C" Ref="#PWR?"  Part="1" 
AR Path="/5209228F/5BCE972C" Ref="#PWR034"  Part="1" 
F 0 "#PWR034" H 8275 4400 30  0001 C CNN
F 1 "VCC" H 8275 4400 30  0000 C CNN
F 2 "" H 8275 4300 60  0000 C CNN
F 3 "" H 8275 4300 60  0000 C CNN
	1    8275 4300
	1    0    0    -1  
$EndComp
$Comp
L mogar_KiCAD:NC7SZ86 U2
U 1 1
P 6875 6000
F 0 "U2" H 6850 6000 60  0000 L CNN
F 1 "NC7SZ86" H 6850 5900 60  0000 L CNN
F 2 "TO_SOT_Packages_SMD:SOT-353_SC-70-5" H 6875 6000 60  0001 C CNN
F 3 "" H 6875 6000 60  0000 C CNN
	1    6875 6000
	1    0    0    -1  
$EndComp
Text Label 7875 6000 2    60   ~ 0
V1xorV2
Wire Wire Line
	7875 6000 7475 6000
Text Label 6050 5900 0    60   ~ 0
V1
Wire Wire Line
	6050 5900 6275 5900
Text Label 6050 6100 0    60   ~ 0
V2
Wire Wire Line
	6050 6100 6275 6100
$Comp
L HamShieldMini1.2-rescue:GND-RESCUE-HAMShield04 #PWR028
U 1 1
P 6675 6250
F 0 "#PWR028" H 6675 6250 30  0001 C CNN
F 1 "GND" H 6675 6180 30  0001 C CNN
F 2 "" H 6675 6250 60  0001 C CNN
F 3 "" H 6675 6250 60  0001 C CNN
	1    6675 6250
	1    0    0    -1  
$EndComp
Wire Wire Line
	6675 6250 6675 6200
$Comp
L power:VCC #PWR?
U 1 1
P 6675 5750
AR Path="/5220DBD9/5BD545B7" Ref="#PWR?"  Part="1" 
AR Path="/5209228F/5BD545B7" Ref="#PWR026"  Part="1" 
F 0 "#PWR026" H 6675 5850 30  0001 C CNN
F 1 "VCC" H 6675 5850 30  0000 C CNN
F 2 "" H 6675 5750 60  0000 C CNN
F 3 "" H 6675 5750 60  0000 C CNN
	1    6675 5750
	1    0    0    -1  
$EndComp
Wire Wire Line
	6675 5750 6675 5800
$EndSCHEMATC
